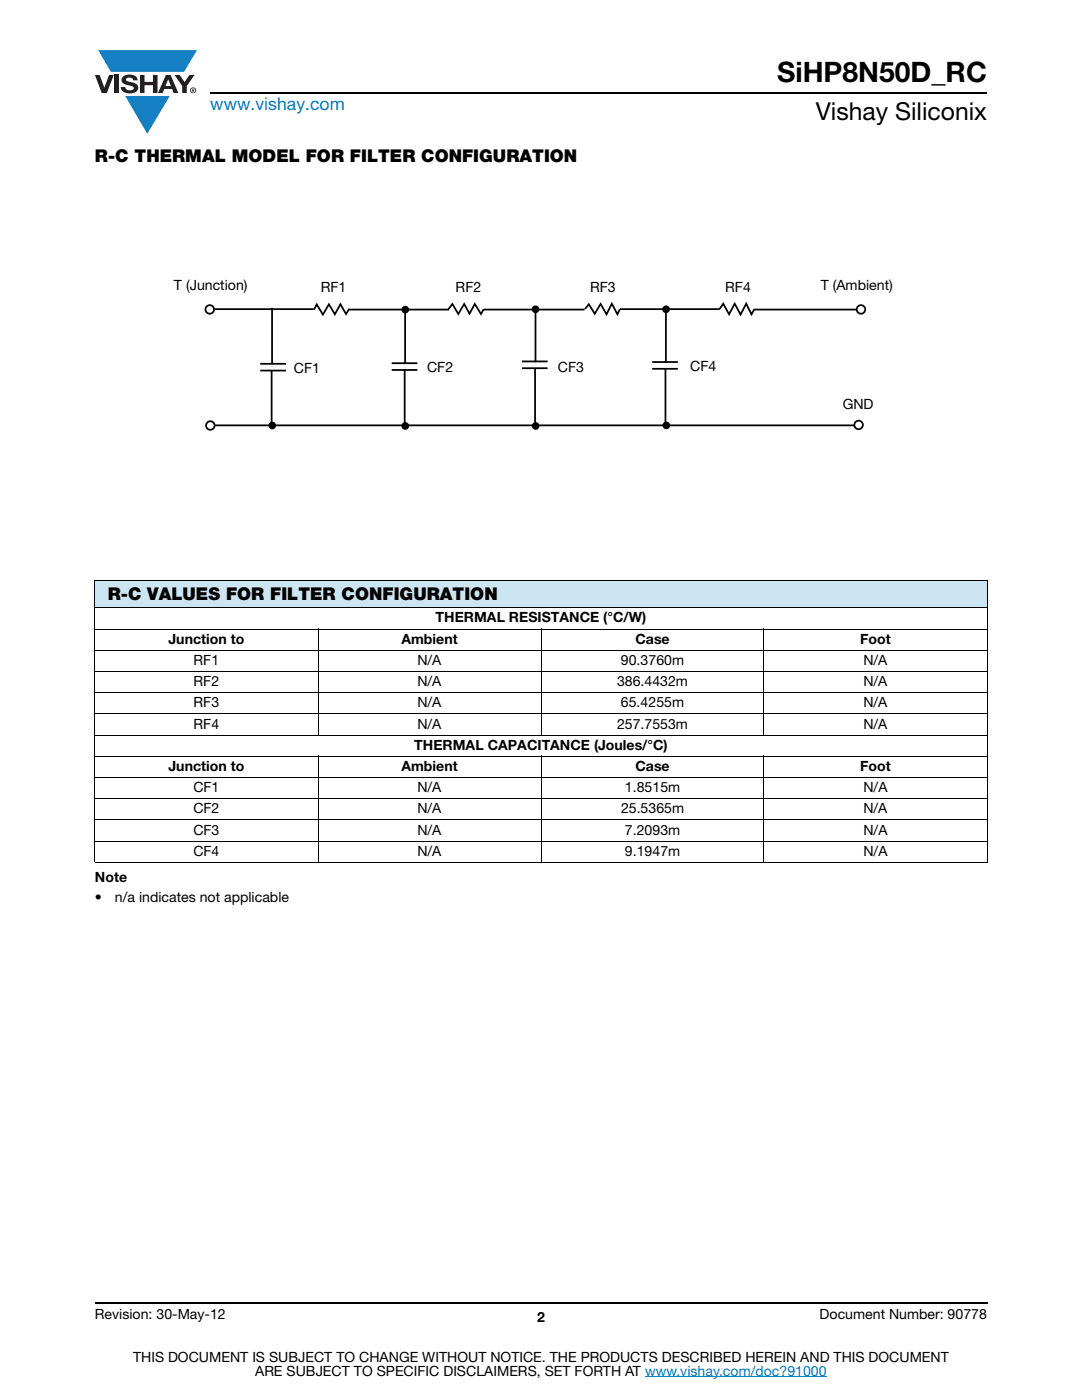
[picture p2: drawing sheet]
<svg xmlns="http://www.w3.org/2000/svg" width="216mm" height="279mm" viewBox="0 0 216 279" stroke-linecap="round" stroke-linejoin="round" font-family="sans-serif">
<g fill="#147fc3">
<path d="M19.6 10h19.7l-2.6 4.3h-1.1h-13.5z"/>
<path d="M25 19.2h8.9l-4.5 7.5z"/>
</g>
<g fill="#231f20">
<path d="M18.9 15h1l.9 2.5 1-2.5h.9l-1.4 3.6h-1z"/>
<path d="M22.9 15h.9v3.6h-.9z"/>
<path d="M24.6 15.3a2.1 2.1 0 0 1 2.8 .3l.1 .4h-.9a.79 .79 0 0 0-.7-.5 .79 .79 0 0 0-.8 .4l.3 .3 1 .2a1.08 1.08 0 0 1 1.2 1 1.08 1.08 0 0 1-1.1 1.2 1.73 1.73 0 0 1-2.4-1.2h.9a.96 .96 0 0 0 .8 .6 .96 .96 0 0 0 .9-.4 1.31 1.31 0 0 0-1.2-.6 1.03 1.03 0 0 1-1.1-.6 1.03 1.03 0 0 1 .2-1.1z"/>
<path d="M27.9 15h.9v1.3h1.7v-1.3h.9v3.6h-.9v-1.6h-1.7v1.6h-.9z"/>
<path d="M34.8 15h1.1l.9 1.4 1-1.4h1l-1.5 2.2v1.4h-.9v-1.4z"/>
<path d="M33.6 15.9l.5 1.3h-1.1zM33.1 15l-1.6 3.6h1l.3-.8h1.5l.3 .8h1l-1.6-3.6z"/>
<path d="M38.1 18a.46 .46 0 0 1 .9 0 .46 .46 0 0 1-.9 0zM37.9 18a.6 .6 0 0 0 1.2 0 .6 .6 0 0 0-1.2 0z"/>
<path d="M38.4 17.8h.2v.2h-.2zM38.3 17.7v.7h.1v-.3l.4 .3-.2-.3 .2-.2-.1-.2z"/>
</g>
<path d="M42 18.6h155M18.9 260h178.1" fill="none" stroke="#000" stroke-width=".36"/>
<path d="M128.7 274.8h36.3" fill="none" stroke="#007ec4" stroke-width=".2"/>
<path d="M18.9 115.8h178.1v5.5h-178.1z" fill="#cce5f3"/>
<g fill="none" stroke="#000" stroke-width=".2">
<path d="M18.9 115.8h178.1M18.9 115.9v56.1M197 115.9v56.1M18.9 121.3h178.1M18.9 125.5h178.1M18.9 129.8h178.1M18.9 134h178.1M18.9 138.2h178.1M63.5 125.4v21.4M107.9 125.4v21.4M152.4 125.4v21.4M18.9 142.5h178.1"/>
<path d="M18.9 146.7h178.1M18.9 150.9h178.1M18.9 155.2h178.1M18.9 159.4h178.1M63.5 150.8v21.4M107.9 150.8v21.4M152.4 150.8v21.4M18.9 163.6h178.1M18.9 167.9h178.1M18.9 172.1h178.1"/>
</g>
<g fill="#fff">
<path d="M34.7 55.5h145.8v31.1h-145.8z"/>
<path d="M144.3 60.6l-.7 1.1h6.9l-.5 1-1.1-2.1-1.1 2.2-1.2-2.2-1.1 2.1z"/>
</g>
<path d="M143.6 61.7l.7-1.1 1.2 2.1 1.1-2.1 1.2 2.2 1.1-2.2 1.1 2.1 .5-1" fill="none" stroke="#000" stroke-width=".35"/>
<path d="M117.5 60.7l1.2 1.9 1.1-1.9 1.2 2 1.1-2.1 1.1 2.1 .5-1h-7z" fill="#fff"/>
<path d="M116.7 61.7l.8-1 1.2 1.9 1.1-1.9 1.2 2 1.1-2.1 1.1 2.1 .5-1" fill="none" stroke="#000" stroke-width=".35"/>
<path d="M90.3 60.7l1.1 2 1.2-2 1.1 1.9 1-1.9 1.3 2 .5-1-7.2 .2z" fill="#fff"/>
<path d="M96.5 61.7l-.5 1-1.3-2-1 1.9-1.1-1.9-1.2 2-1.1-2-1 1.2" fill="none" stroke="#000" stroke-width=".35"/>
<path d="M63.2 60.8l1.2 2 1.2-2.1 1.2 2 1.1-2 1.1 2 .6-1-6.9 .1z" fill="#fff"/>
<path d="M69.6 61.7l-.6 1-1.1-2-1.1 2-1.2-2-1.2 2.1-1.2-2-.5 1" fill="none" stroke="#000" stroke-width=".35"/>
<circle cx="171.8" cy="61.8" r=".85" fill="#fff"/>
<circle cx="171.8" cy="61.8" r=".85" fill="none" stroke="#000" stroke-width=".35"/>
<circle cx="41.9" cy="61.8" r=".85" fill="#fff"/>
<g fill="none" stroke="#000" stroke-width=".35">
<path d="M51.9 74h5.2M51.9 72.6h5.2M78.2 73.8h5.1M78.2 72.5h5.1M104.1 73.5h5.2M104.1 72.1h5.2M130.1 73.6h5.2M130.1 72.3h5.2"/>
<circle cx="41.9" cy="61.8" r=".85"/>
<circle cx="80.9" cy="61.8" r=".59"/>
<circle cx="106.9" cy="61.7" r=".59"/>
<circle cx="132.9" cy="61.7" r=".59"/>
</g>
<g fill="#000">
<circle cx="80.9" cy="61.8" r=".59"/>
<circle cx="106.9" cy="61.7" r=".59"/>
<circle cx="132.9" cy="61.7" r=".59"/>
</g>
<circle cx="42" cy="84.9" r=".85" fill="#fff"/>
<circle cx="42" cy="84.9" r=".85" fill="none" stroke="#000" stroke-width=".35"/>
<circle cx="171.3" cy="84.8" r=".85" fill="#fff"/>
<g fill="none" stroke="#000" stroke-width=".35">
<path d="M42.7 61.7h19.9M54.2 73.9v10.9M54.3 61.4v11.2M69.5 61.8h20M80.7 73.7v10.9M80.8 61.3v11.2M96.4 61.8h20.2M106.8 73.5v11M106.9 61.1v11.2M123.7 61.7h19.9M132.8 73.6v10.9M132.9 61.2v11.2"/>
<path d="M150.5 61.8h20.5M42.8 84.9h127.7"/>
<circle cx="54.3" cy="84.9" r=".59"/>
<circle cx="80.9" cy="85" r=".59"/>
<circle cx="106.9" cy="85" r=".59"/>
<circle cx="133" cy="84.9" r=".59"/>
<circle cx="171.3" cy="84.8" r=".85"/>
</g>
<g fill="#000">
<circle cx="54.3" cy="84.9" r=".59"/>
<circle cx="80.9" cy="85" r=".59"/>
<circle cx="106.9" cy="85" r=".59"/>
<circle cx="133" cy="84.9" r=".59"/>
</g>
<text font-size="5.6" x="155" y="16.4">SiHP8N50D_RC</text>
<text font-size="4.9" x="162.8" y="24">Vishay Siliconix</text>
<text font-size="3.5" fill="#007ec4" x="42" y="21.9">www.vishay.com</text>
<g font-size="3.5">
<text x="18.9" y="32.3">R-C THERMAL MODEL FOR FILTER CONFIGURATION</text>
<text x="21.5" y="119.7">R-C VALUES FOR FILTER CONFIGURATION</text>
</g>
<g font-size="2.8">
<text x="34.7" y="57.8">T (Junction)</text>
<text x="64" y="58.3">RF1</text>
<text x="90.9" y="58.2">RF2</text>
<text x="117.7" y="58.3">RF3</text>
<text x="144.7" y="58.3">RF4</text>
<text x="163.8" y="57.8">T (Ambient)</text>
<text x="58.6" y="74.4">CF1</text>
<text x="85.2" y="74.2">CF2</text>
<text x="111.3" y="74.2">CF3</text>
<text x="137.7" y="74.1">CF4</text>
<text x="168.2" y="81.6">GND</text>
<text x="86.9" y="124.2">THERMAL RESISTANCE (°C/W)</text>
<text x="33.6" y="128.5">Junction to</text>
<text x="80.1" y="128.5">Ambient</text>
<text x="126.8" y="128.5">Case</text>
<text x="171.6" y="128.5">Foot</text>
<text x="38.6" y="132.7">RF1</text>
<text x="38.6" y="136.9">RF2</text>
<text x="83.3" y="132.7">N/A</text>
<text x="83.3" y="136.9">N/A</text>
<text x="123.1" y="136.9">386.4432m</text>
<text x="123.9" y="132.7">90.3760m</text>
<text x="172.3" y="132.7">N/A</text>
<text x="172.3" y="136.9">N/A</text>
<text x="38.6" y="141.2">RF3</text>
<text x="83.3" y="141.2">N/A</text>
<text x="123.9" y="141.2">65.4255m</text>
<text x="172.3" y="141.2">N/A</text>
<text x="38.6" y="145.4">RF4</text>
<text x="82.7" y="149.6">THERMAL CAPACITANCE (Joules/°C)</text>
<text x="83.3" y="145.4">N/A</text>
<text x="123.1" y="145.4">257.7553m</text>
<text x="172.3" y="145.4">N/A</text>
<text x="33.6" y="153.9">Junction to</text>
<text x="80.1" y="153.9">Ambient</text>
<text x="126.8" y="153.9">Case</text>
<text x="171.6" y="153.9">Foot</text>
<text x="38.6" y="158.1">CF1</text>
<text x="83.3" y="158.1">N/A</text>
<text x="124.7" y="158.1">1.8515m</text>
<text x="172.3" y="158.1">N/A</text>
<text x="38.6" y="162.3">CF2</text>
<text x="38.6" y="166.6">CF3</text>
<text x="83.3" y="162.3">N/A</text>
<text x="83.3" y="166.6">N/A</text>
<text x="123.9" y="162.3">25.5365m</text>
<text x="124.7" y="166.6">7.2093m</text>
<text x="172.3" y="162.3">N/A</text>
<text x="172.3" y="166.6">N/A</text>
<text x="38.6" y="170.8">CF4</text>
<text x="83.3" y="170.8">N/A</text>
<text x="124.7" y="170.8">9.1947m</text>
<text x="172.3" y="170.8">N/A</text>
<text x="18.9" y="176.1">Note</text>
<text x="18.9" y="180">•</text>
<text x="22.9" y="180">n/a indicates not applicable</text>
<text x="18.9" y="263.3">Revision: 30-May-12</text>
<text x="107.2" y="263.8">2</text>
<text x="163.6" y="263.3">Document Number: 90778</text>
<text x="26.5" y="271.7">THIS DOCUMENT IS SUBJECT TO CHANGE WITHOUT NOTICE. THE PRODUCTS DESCRIBED HEREIN AND THIS DOCUMENT</text>
<text x="50.9" y="274.6">ARE SUBJECT TO SPECIFIC DISCLAIMERS, SET FORTH AT www.vishay.com/doc?91000</text>
</g>
</svg>
